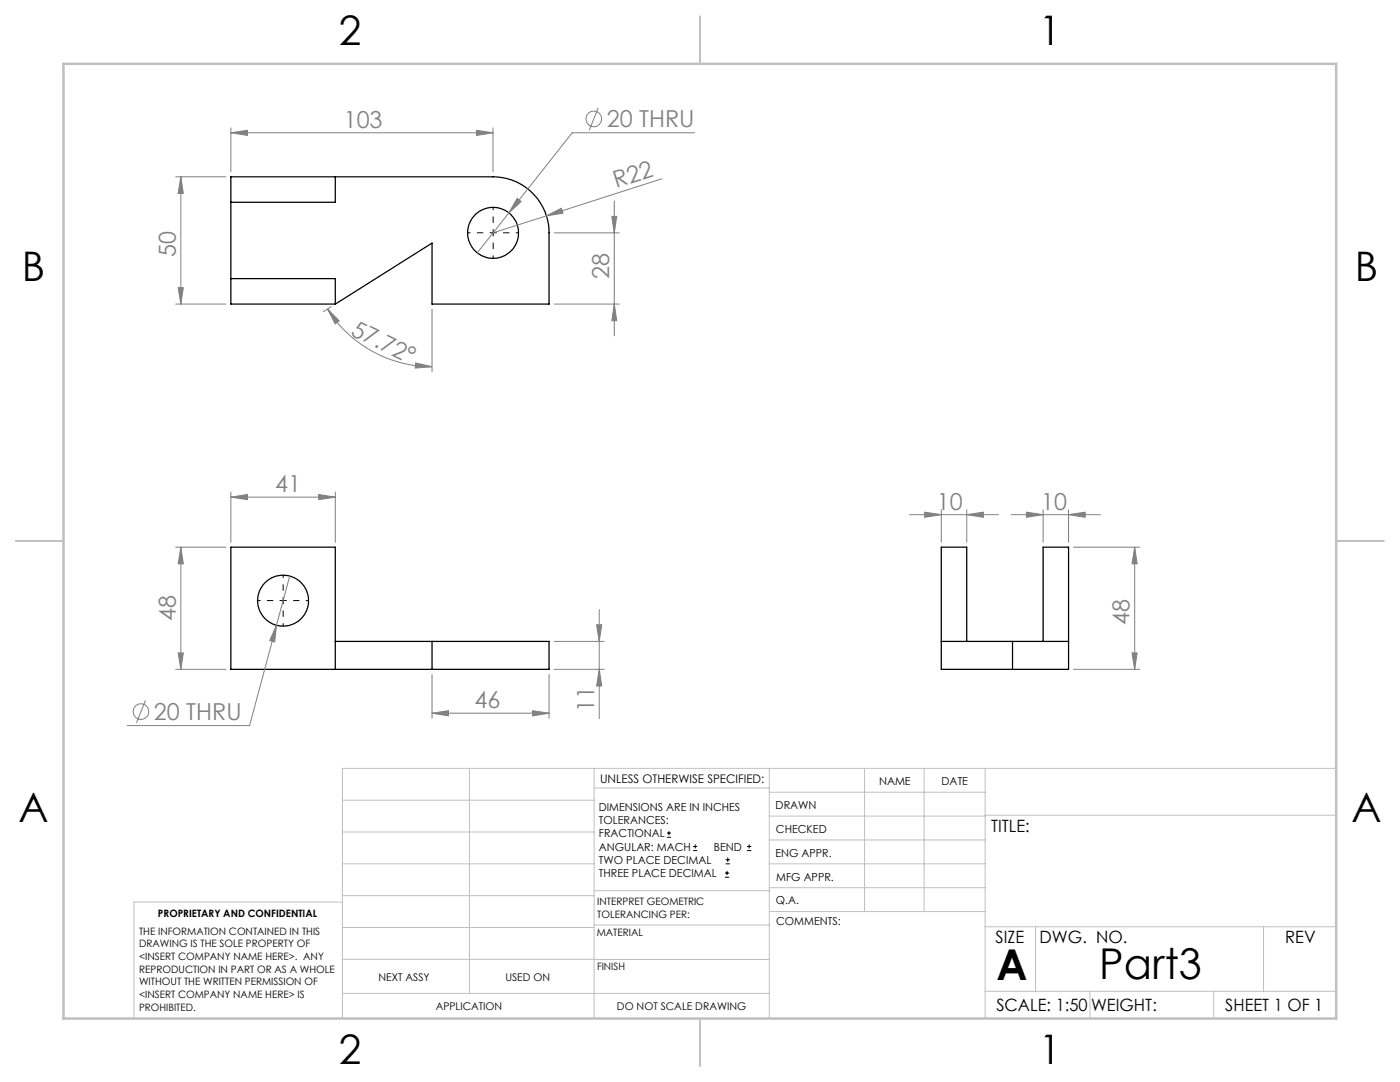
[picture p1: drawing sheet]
<svg xmlns="http://www.w3.org/2000/svg" width="279mm" height="216mm" viewBox="0 0 279 216" stroke-linecap="round" stroke-linejoin="round" font-family="sans-serif">
<g fill="none" stroke="#000" stroke-width=".25">
<path d="M46.1 35.3h52.3a11.2 11.2 0 0 1 11.2 11.2v14.2h-23.4v-12.2l-19.3 12.2h-20.8zM66.9 35.3v5.1h-20.8M46.1 55.6h20.8v5.1M66.9 128h42.7v5.6h-63.5v-24.4h20.8v24.4M86.2 128v5.6M187.9 128h14.2M192.9 128v-18.8h-5v24.4h14.2M202.1 128h11.2M202.1 128v5.6M208.2 128v-18.8h5.1v24.4h-11.2"/>
<circle cx="98.4" cy="46.5" r="5.1"/>
<circle cx="56.5" cy="119.9" r="5.1"/>
</g>
<g fill="none" stroke="#808080" stroke-width=".2">
<path d="M35.1 35.3h10M36.1 35.3l.5 3.3h-1zM36.1 35.3v25.4M46.1 26.5l3.3-.5v1zM46.1 25.5v8.8M46.1 26.5h52.3M95.1 26l3.3 .5-3.3 .5zM98.4 25.5v8.8M103.2 39.6l.8 .6-2.4 2.3zM119.4 21.5l-1.8 4.5M132.1 35.7l-33.7 10.8M138.6 26.5h-24.4l-19 23.9"/>
<path d="M35.6 57.4h1l-.5 3.3zM109 43.1l3-1.5 .4 .9zM110.6 46.5h13M122.1 43.2h1l-.5 3.3zM122.6 40.1v26.9M35.1 60.7h10M65.4 61.7l2.3 2.3-.8 .6zM65.4 61.7a24.6 24.6 0 0 0 20.8 11.5M66.1 61.2l-1.6 1M82.9 72.4l3.3 .8-3.3 .2zM86.2 61.7v12.5M110.6 60.7h13"/>
<path d="M122.6 60.7l.5 3.3h-1zM46.1 99.2l3.3-.5v1zM46.1 98.2v10M46.1 99.2h20.8M63.6 98.7l3.3 .5-3.3 .5zM66.9 98.2v10M35.1 109.2h10M36.1 109.2l.5 3.3h-1zM36.1 109.2v24.4M57.8 114.9l-8 29.9h-24.4M181.5 102.7h17.8M184.5 102.2l3.4 .5-3.4 .5z"/>
<path d="M187.9 101.7v6.5M192.9 102.7l3.4-.5v1zM192.9 101.7v6.5M201.8 102.7h17.8M204.9 102.2l3.3 .5-3.3 .5zM208.2 101.7v6.5M213.3 102.7l3.3-.5v1zM213.3 101.7v6.5M214.2 109.2h13.2M226.4 109.2l.5 3.3h-1zM226.4 109.2v24.4M29 139.8l-1.8 4.4"/>
<path d="M35.1 133.6h10M35.6 130.3h1l-.5 3.3zM55.2 124.8l-.4 3.3-1-.3zM86.2 134.6v8.7M109.6 134.6v8.7M110.6 133.6h10M110.6 128h10M119.1 124.7h1l-.5 3.3zM119.6 133.6l.5 3.3h-1zM119.6 121.6v21.8M214.2 133.6h13.2M225.9 130.3h1l-.5 3.3z"/>
<path d="M86.2 142.3l3.3-.5v1zM86.2 142.3h23.4M106.3 141.8l3.3 .5-3.3 .5z"/>
<circle cx="118.5" cy="23.7" r="1.55"/>
<circle cx="28.1" cy="142" r="1.55"/>
</g>
<g fill="none" stroke="#000" stroke-width=".2">
<path d="M98.4 46.5h.1M98.4 46.4v.1M56.4 119.8h.2M56.5 119.8v.1M133.1 167.1h.8M133.1 166.2h.8M133.5 165.8v.9M138.3 169.7h.8M138.3 168.9h.8M138.7 168.5v.8M144.7 175h.8M144.7 174.2h.8"/>
<path d="M144.8 172.4h.9M144.8 171.6h.9M145.1 173.8v.8M145.2 171.1v.9M149.1 169.7h.8M149.1 168.9h.8M149.5 168.5v.8"/>
</g>
<path d="M98.3 46.4h-5M98.4 46.3v-5M98.4 46.5v5.1M98.5 46.4h5.1M56.4 119.8h-5M56.5 119.7v-5M56.5 119.9v5.1M56.6 119.8h5" fill="none" stroke="#000" stroke-width=".2" stroke-dasharray="15.2 1.3 1.3 1.3" stroke-dashoffset="14.6" stroke-linecap="butt"/>
<g fill="none" stroke="#c0c0c0" stroke-width=".2">
<path d="M68.3 159.7h50.3M93.7 153.3v44.9M118.6 153.3v49.9M118.6 157.2h34.9M153.5 153.3v49.9M153.5 158.1h43.1M172.5 153.3v28.6M184.4 153.3v28.6M196.6 153.3v49.9M266.7 153.3h-198.4v49.9M68.3 178.7h50.3M68.3 172.4h50.3"/>
<path d="M68.3 166h50.3M68.3 180h-41.6v23.2M118.6 177.7h35M153.5 167.6h43.1M153.5 162.8h43.1M153.5 172.4h43.1M153.5 177.1h43.1M196.6 162.7h70.1M68.3 198.2h85.2M68.3 191.4l85.2 .1M68.3 185.1h50.3M118.6 184.6h35"/>
<path d="M153.6 181.9h43M196.6 197.8h70.1M196.6 184.9h70.1M206.7 184.9v12.9M217.5 197.8v5.4M242.2 197.8v5.4M252.2 184.9v12.9"/>
</g>
<path d="M139.7 3.2v9.5M3.1 107.9h9.6M266.7 107.9h9.5M139.7 203.2v9.6" fill="none" stroke="#c0c0c0" stroke-width=".25"/>
<path d="M12.7 12.7h254v190.5h-254z" fill="none" stroke="#c0c0c0" stroke-width=".5"/>
<g fill="#808080">
<path d="M109 43.1l3-1.5 .4 .9z"/>
<path d="M46.1 99.2l3.3-.5v1zM63.6 98.7l3.3 .5-3.3 .5zM55.2 124.8l-1.4 3 1 .3zM86.2 142.3l3.3-.5v1zM106.3 141.8l3.3 .5-3.3 .5zM103.2 39.6l-1.6 2.9 2.4-2.3zM184.5 102.2l3.4 .5-3.4 .5zM192.9 102.7l3.4-.5v1zM204.9 102.2l3.3 .5-3.3 .5zM213.3 102.7l3.3-.5v1z"/>
<path d="M95.1 26l3.3 .5-3.3 .5zM46.1 26.5l3.3-.5v1z"/>
<path d="M119.6 133.6l.5 3.3h-1zM119.1 124.7h1l-.5 3.3zM122.6 60.7l.5 3.3h-1zM122.1 43.2h1l-.5 3.3z"/>
<path d="M226.4 109.2l.5 3.3h-1zM225.9 130.3h1l-.5 3.3z"/>
<path d="M36.1 109.2l.5 3.3h-1zM35.6 130.3h1l-.5 3.3zM36.1 35.3l.5 3.3h-1zM35.6 57.4h1l-.5 3.3z"/>
<path d="M65.4 61.7l2.3 2.3-.8 .6zM82.9 72.4l3.3 .8-3.3 .2z"/>
</g>
<g font-size="8.5">
<text x="198.9" y="195.5">A</text>
<text x="219.4" y="195.4">Part3</text>
</g>
<g font-size="8.1">
<text x="67.6" y="8.9">2</text>
<text x="207.3" y="8.9">1</text>
<text x="4.4" y="56.2">B</text>
<text x="270.4" y="56.2">B</text>
<text x="3.7" y="164.1">A</text>
<text x="269.7" y="164.1">A</text>
<text x="67.6" y="212.4">2</text>
<text x="207.3" y="212.4">1</text>
</g>
<g font-size="4.7" fill="#808080">
<text x="68.6" y="25.5">103</text>
<text x="121.1" y="25.4">20 THRU</text>
<text x="123" y="37.5" transform="rotate(-18 123 37.5)">R22</text>
<text x="35.1" y="51.3" transform="rotate(-90 35.1 51.3)">50</text>
<text x="121.6" y="55.7" transform="rotate(-90 121.6 55.7)">28</text>
<text x="69.8" y="66.8" transform="rotate(26 69.8 66.8)">57.72°</text>
<text x="54.9" y="98.2">41</text>
<text x="187" y="101.7">10</text>
<text x="207.8" y="101.7">10</text>
<text x="35.1" y="123.9" transform="rotate(-90 35.1 123.9)">48</text>
<text x="225.4" y="124.7" transform="rotate(-90 225.4 124.7)">48</text>
<text x="30.7" y="143.7">20 THRU</text>
<text x="94.7" y="141.3">46</text>
<text x="118.6" y="142.1" transform="rotate(-90 118.6 142.1)">11</text>
</g>
<g font-size="3.4">
<text x="197.8" y="166">TITLE:</text>
<text x="198.7" y="188.1">SIZE</text>
<text x="207.5" y="188.1">DWG. NO.</text>
<text x="256.5" y="188.2">REV</text>
<text x="198.8" y="201.7">SCALE: 1:50</text>
<text x="217.7" y="201.8">WEIGHT:</text>
<text x="244.5" y="201.7">SHEET 1 OF 1</text>
</g>
<text font-size="2.4" x="119.8" y="156.2">UNLESS OTHERWISE SPECIFIED:</text>
<g font-size="2.2">
<text x="119.5" y="161.8">DIMENSIONS ARE IN INCHES</text>
<text x="154.8" y="161.4">DRAWN</text>
<text x="175.4" y="156.6">NAME</text>
<text x="187.9" y="156.7">DATE</text>
<text x="119.5" y="164.4">TOLERANCES:</text>
<text x="119.5" y="167.1">FRACTIONAL</text>
<text x="154.9" y="166.3">CHECKED</text>
<text x="119.5" y="169.7">ANGULAR: MACH</text>
<text x="119.5" y="172.4">TWO PLACE DECIMAL</text>
<text x="142.5" y="169.7">BEND</text>
<text x="154.8" y="170.9">ENG APPR.</text>
<text x="119.5" y="175">THREE PLACE DECIMAL</text>
<text x="154.9" y="175.7">MFG APPR.</text>
<text x="154.9" y="180.4">Q.A.</text>
<text x="154.9" y="184.6">COMMENTS:</text>
</g>
<g font-size="2.1">
<text x="75.5" y="195.7">NEXT ASSY</text>
<text x="100.9" y="195.7">USED ON</text>
<text x="86.9" y="201.5">APPLICATION</text>
<text x="123.1" y="201.6">DO NOT SCALE DRAWING</text>
</g>
<g font-size="2">
<text x="31.5" y="182.9">PROPRIETARY AND CONFIDENTIAL</text>
<text x="119.2" y="180.6">INTERPRET GEOMETRIC</text>
<text x="119.2" y="183.1">TOLERANCING PER:</text>
<text x="27.8" y="186.5">THE INFORMATION CONTAINED IN THIS</text>
<text x="27.8" y="189">DRAWING IS THE SOLE PROPERTY OF</text>
<text x="27.8" y="191.6">&lt;INSERT COMPANY NAME HERE&gt;. ANY</text>
<text x="119.1" y="186.7">MATERIAL</text>
<text x="27.8" y="194.1">REPRODUCTION IN PART OR AS A WHOLE</text>
<text x="27.8" y="196.6">WITHOUT THE WRITTEN PERMISSION OF</text>
<text x="119.1" y="193.5">FINISH</text>
<text x="27.8" y="199.1">&lt;INSERT COMPANY NAME HERE&gt; IS</text>
<text x="27.8" y="201.7">PROHIBITED.</text>
</g>
</svg>
